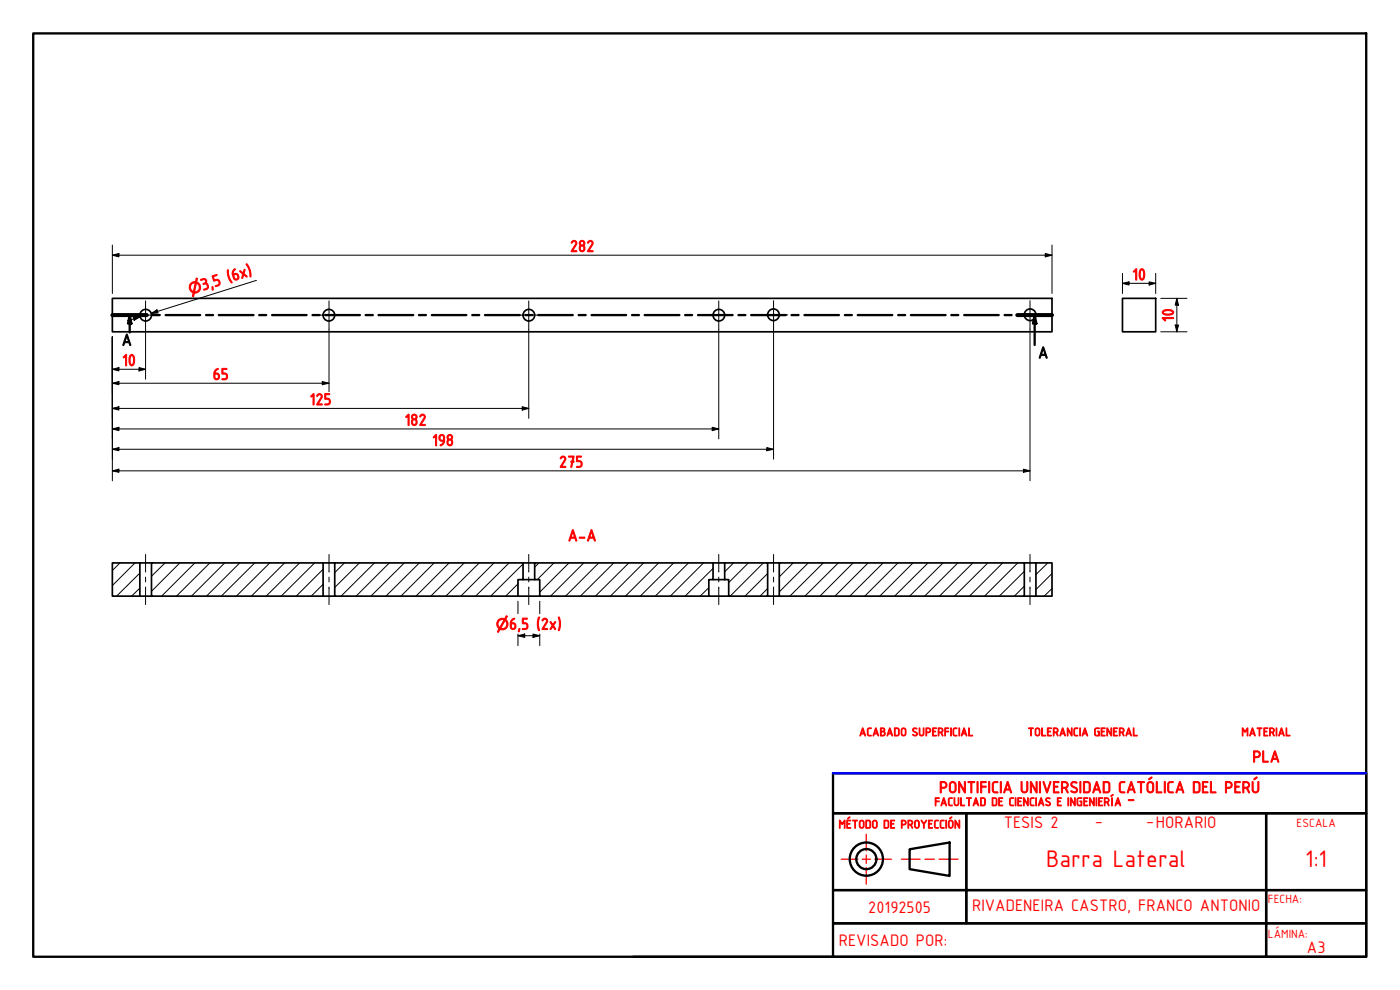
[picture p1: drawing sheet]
<svg xmlns="http://www.w3.org/2000/svg" width="420mm" height="297mm" viewBox="0 0 420 297" stroke-linecap="round" stroke-linejoin="round" font-family="sans-serif">
<!-- layer: Hatch (ISO) -->
<g fill="none" stroke="#000" stroke-width=".3">
<path d="M36 168.9l-2.3 2.3M40.5 168.9l-6.8 6.8M42 176.5l-2.5 2.4M42 171.9l-7 7M49.5 168.9l-4 4M54 168.9l-8.5 8.5M58.5 168.9l-10 10M63 168.9l-10 10M67.4 168.9l-9.9 10M71.9 168.9l-9.9 10M76.5 168.9l-10.1 10M81 168.9l-10.1 10"/>
<path d="M85.4 168.9l-10 10M89.9 168.9l-10 10M94.4 168.9l-10 10M97 175.3l-3.6 3.6M97 170.8l-8.1 8.1M103.4 168.9l-2.9 2.9M107.9 168.9l-7.4 7.4M112.4 168.9l-10 10M116.8 168.9l-9.9 10M121.3 168.9l-10 10M125.9 168.9l-10.1 10M130.3 168.9l-10 10"/>
<path d="M134.8 168.9l-10 10M139.3 168.9l-10 10M143.8 168.9l-10 10M148.3 168.9l-10 10M152.8 168.9l-10.1 10M155.4 175.2l-3.6 3.7M157 173.7l-.2 .2M157 169.2l-9.7 9.7M161.7 168.9l-1.2 1.3M166.2 168.9l-5 5M170.8 168.9l-8.8 8.8M175.2 168.9l-10 10"/>
<path d="M179.7 168.9l-10 10M184.2 168.9l-10 10M188.7 168.9l-10 10M193.2 168.9l-10 10M197.7 168.9l-10 10M202.2 168.9l-10 10M206.6 168.9l-9.9 10M211.1 168.9l-9.9 10M212.7 176.3l-2.6 2.6M214 170.5l-8.4 8.4M220.2 168.9l-2.7 2.7M224.6 168.9l-5.9 5.9"/>
<path d="M229.1 168.9l-10 10M230.4 176.6l-2.3 2.3M230.4 172.1l-6.8 6.8M238.1 168.9l-4.2 4.2M242.6 168.9l-8.7 8.7M247.1 168.9l-10.1 10M251.6 168.9l-10 10M256 168.9l-9.9 10M260.5 168.9l-9.9 10M265 168.9l-10 10M269.5 168.9l-10 10M274 168.9l-10 10"/>
<path d="M278.5 168.9l-10 10M283 168.9l-10 10M287.5 168.9l-10 10M292 168.9l-10.1 10M296.5 168.9l-10.1 10M300.9 168.9l-9.9 10M305.4 168.9l-9.9 10M307.4 175.9l-3 3M307.4 171.4l-7.5 7.5M314.5 168.9l-3.6 3.5M315.7 176.6l-2.3 2.3M315.7 172.1l-4.8 4.8"/>
</g>
<!-- layer: Visible (ISO) -->
<g fill="none" stroke="#000" stroke-width=".51">
<path d="M33.7 89.5h282v10.1h-282zM336.9 89.5h9.9v10.1h-9.9zM33.7 168.9h8.3v10h-8.3zM42 168.9h3.5M42 178.9h3.5M45.5 168.9h51.5v10h-51.5zM97 168.9h3.5M97 178.9h3.5M100.5 168.9h56.5v5h-1.6v5h-54.9zM155.4 178.9h6.6M157 168.9h3.5M157 173.9h3.5"/>
<path d="M160.5 168.9h53.5v5h-1.3v5h-50.7v-5h-1.5zM212.7 178.9h6M214 168.9h3.5M214 173.9h3.5M217.5 168.9h12.9v10h-11.7v-5h-1.2zM230.4 168.9h3.5M230.4 178.9h3.5M233.9 168.9h73.5v10h-73.5zM307.4 168.9h3.5M307.4 178.9h3.5M310.9 168.9h4.8v10h-4.8z"/>
<circle cx="43.7" cy="94.6" r="1.75"/>
<circle cx="98.7" cy="94.6" r="1.75"/>
<circle cx="158.7" cy="94.6" r="1.75"/>
<circle cx="215.7" cy="94.6" r="1.75"/>
<circle cx="232.1" cy="94.4" r="1.75"/>
<circle cx="309.1" cy="94.4" r="1.75"/>
</g>
<!-- layer: Section Line (ISO) -->
<g fill="none" stroke="#000" stroke-width=".7">
<path d="M33.7 94.5h10.4M38.9 94.5l.5 2.6h-1zM38.9 94.5v5.2M45.8 94.5h2.1M49.7 94.5h10.4M61.8 94.5h2.1M65.7 94.5h10.4M77.8 94.5h2.1M81.7 94.5h10.3M93.8 94.5h2.1M97.6 94.5h10.4M109.7 94.5h2.2"/>
<path d="M113.6 94.5h10.4M125.7 94.5h2.1M129.6 94.5h10.4M141.7 94.5h2.1M145.5 94.5h10.5M157.7 94.5h2.1M161.5 94.5h10.4M173.7 94.5h2.1M177.5 94.5h10.4M189.7 94.5h2.1M193.5 94.5h10.4M205.6 94.5h2.1"/>
<path d="M209.5 94.5h10.3M221.6 94.5h2.1M225.4 94.5h10.4M237.6 94.5h2M241.4 94.5h10.4M253.6 94.5h2.1M257.4 94.5h10.4M269.6 94.5h2.1M273.4 94.5h10.4M285.5 94.5h2.1M289.4 94.5h10.3M301.5 94.5h2.1"/>
<path d="M305.3 94.5h10.4M310.5 94.5l.5 2.6h-1zM310.5 94.5v9"/>
</g>
<path d="M33.7 94.5h10.4M305.3 94.5h10.4" fill="none" stroke="#000" stroke-width="1.2"/>
<g fill="#000">
<path d="M38.9 94.5l.5 2.6h-1z" fill-rule="evenodd"/>
<path d="M310.5 94.5l.5 2.6h-1z" fill-rule="evenodd"/>
</g>
<!-- layer: Border (ISO) -->
<g fill="none" stroke="#000" stroke-width=".7">
<path d="M10 10h400v277.1h-400zM250 232h160v12h-160zM250 244h40v23.1h-40zM273 254.8l12-2v10l-12-2zM290 244h90v23.1h-90zM380 244h30v23.1h-30zM250 277h130v10.1h-130zM250 267.1h40v9.9h-40zM290 267.1h90v9.9h30v-9.9h-30v9.9h-90zM380 277h30v10.1h-30zM190 287.1h60"/>
<circle cx="260" cy="257.8" r="5"/>
<circle cx="260" cy="257.8" r="3"/>
</g>
<path d="M252.5 257.8h5M258.8 257.8h2.4M260 250.3v5M260 256.5v2.6M262.5 257.8h5M270.5 257.8h5.7M277.6 257.8h2.8M281.8 257.8h5.7M260 260.3v5" fill="none" stroke="#f00" stroke-width=".38"/>
<!-- layer: Dimension (ISO) -->
<g fill="none" stroke="#000" stroke-width=".3">
<path d="M33.7 76.6l2-.5v1zM33.7 73.5v14.6M33.7 76.6h282M313.7 76.1l2 .5-2 .5zM315.7 73.5v14.6M40 95.2l2-.2-1.7 1.1zM42 95l-3.8 1.3M43.7 98.8v15M45.4 94l1.7-1.1 .3 1zM77 84.1l-31.6 9.9 1.9-.5M98.7 98.8v18.7M158.7 98.8v26.7"/>
<path d="M215.7 98.8v32.9M232.2 98.7v39.1M309.1 98.7v45.6M336.9 85l1.9-.4v.9zM336.9 85h9.9M336.9 82v6.1M344.9 84.6l1.9 .4-1.9 .5zM346.8 82v6.1M348.4 89.5h7.8M348.4 99.6h7.8M352.7 97.5h1l-.5 2.1zM353.2 89.5l.5 2.1h-1z"/>
<path d="M353.2 89.5v10.1M33.7 110.8l2-.5v1zM33.7 115l2-.5v.9zM33.7 110.8h10M33.7 101.1v43.2M33.7 115h65M41.7 110.3l2 .5-2 .5zM96.7 114.5l2 .5-2 .4zM33.7 122.5l2-.5v1zM33.7 128.7l2-.5v1zM33.7 134.8l2-.5v.9zM33.7 122.5h125"/>
<path d="M33.7 128.7h182M33.7 134.8h198.5M156.7 122l2 .5-2 .5zM213.7 128.2l2 .5-2 .5zM230.1 134.3l2.1 .5-2.1 .4zM33.7 141.3l2-.5v.9zM33.7 141.3h275.4M307.1 140.8l2 .5-2 .4zM155.4 190.7l2.1-.5v1zM155.4 190.7h6.6M155.4 180.4v3.7M155.4 190.2v3.5"/>
<path d="M160 190.2l2 .5-2 .5zM162 180.4v3.7M162 190.2v3.5"/>
</g>
<g fill="#000">
<path d="M33.7 76.6l2-.5v1z" fill-rule="evenodd"/>
<path d="M313.7 76.1l2 .5-2 .5z" fill-rule="evenodd"/>
<path d="M40 95.2l2-.2-1.7 1.1z" fill-rule="evenodd"/>
<path d="M45.4 94l1.7-1.1 .3 1z" fill-rule="evenodd"/>
<path d="M336.9 85l1.9-.4v.9z" fill-rule="evenodd"/>
<path d="M344.9 84.6l1.9 .4-1.9 .5z" fill-rule="evenodd"/>
<path d="M352.7 97.5h1l-.5 2.1z" fill-rule="evenodd"/>
<path d="M353.2 89.5l.5 2.1h-1z" fill-rule="evenodd"/>
<path d="M33.7 110.8l2-.5v1z" fill-rule="evenodd"/>
<path d="M33.7 115l2-.5v.9z" fill-rule="evenodd"/>
<path d="M41.7 110.3l2 .5-2 .5z" fill-rule="evenodd"/>
<path d="M96.7 114.5l2 .5-2 .4z" fill-rule="evenodd"/>
<path d="M33.7 122.5l2-.5v1z" fill-rule="evenodd"/>
<path d="M33.7 128.7l2-.5v1z" fill-rule="evenodd"/>
<path d="M33.7 134.8l2-.5v.9z" fill-rule="evenodd"/>
<path d="M156.7 122l2 .5-2 .5z" fill-rule="evenodd"/>
<path d="M213.7 128.2l2 .5-2 .5z" fill-rule="evenodd"/>
<path d="M230.1 134.3l2.1 .5-2.1 .4z" fill-rule="evenodd"/>
<path d="M33.7 141.3l2-.5v.9z" fill-rule="evenodd"/>
<path d="M307.1 140.8l2 .5-2 .4z" fill-rule="evenodd"/>
<path d="M155.4 190.7l2.1-.5v1z" fill-rule="evenodd"/>
<path d="M160 190.2l2 .5-2 .5z" fill-rule="evenodd"/>
</g>
<!-- layer: Border (ISO) -->
<path d="M250 232h160" fill="none" stroke="#00f" stroke-width=".7"/>
<!-- layer: Centerline (ISO) -->
<g fill="none" stroke="#000" stroke-width=".3">
<path d="M43.7 166.4v5.2M43.7 173.2v1.4M43.7 176.1v5.3M98.7 166.4v5.2M98.7 173.2v1.4M98.7 176.1v5.3M158.7 166.4v5.2M158.7 173.2v1.4M158.7 176.1v5.3M215.7 166.4v5.2M215.7 173.2v1.4M215.7 176.1v5.3"/>
<path d="M232.2 166.4v5.2M232.2 173.2v1.4M232.2 176.1v5.3M309.1 166.4v5.2M309.1 173.2v1.4M309.1 176.1v5.3"/>
</g>
<!-- layer: Center Mark (ISO) -->
<path d="M39.5 94.5h8.4M43.7 90.3v8.5M94.5 94.5h8.5M98.7 90.3v8.5M154.5 94.5h8.4M158.7 90.3v8.5M211.5 94.5h8.5M215.7 90.3v8.5M227.9 94.5h8.5M232.2 90.2v8.5M304.9 94.5h8.5M309.1 90.2v8.5" fill="none" stroke="#000" stroke-width=".3"/>
<g font-size="7.7" fill="#f00">
<text x="314" y="260.3">Barra Lateral</text>
<text x="391.7" y="260.3">1:1</text>
</g>
<g font-size="5.4" fill="#f00">
<text x="301.3" y="248.5">TESIS 2</text>
<text x="328.5" y="247.8">-</text>
<text x="344" y="247.8">-HORARIO</text>
<text x="260.5" y="273.8">20192505</text>
<text x="291.7" y="273.4">RIVADENEIRA CASTRO, FRANCO ANTONIO</text>
<text x="251.7" y="283.8">REVISADO POR:</text>
<text x="392.2" y="286.1">A3</text>
</g>
<g font-size="5.3" fill="#f00">
<text x="171.1" y="75.6">282</text>
<text x="60.8" y="87.2" transform="rotate(-17 60.8 87.2)">3,5 (6x)</text>
<text x="339.8" y="84.1">10</text>
<text x="352.2" y="96.6" transform="rotate(-90 352.2 96.6)">10</text>
<text x="36.6" y="109.8">10</text>
<text x="63.8" y="114">65</text>
<text x="92.9" y="121.5">125</text>
<text x="121.4" y="127.7">182</text>
<text x="129.7" y="133.8">198</text>
<text x="167.8" y="140.3">275</text>
<text x="170.4" y="162.4">A-A</text>
<text x="152.8" y="188.9">6,5 (2x)</text>
<text x="375.9" y="228.7">PLA</text>
<text x="281.8" y="237.9">PONTIFICIA UNIVERSIDAD CATÓLICA DEL PERÚ</text>
<text x="338.3" y="241.1">-</text>
</g>
<g font-size="5.3">
<text x="36.5" y="103.7">A</text>
<text x="311.5" y="107.5">A</text>
</g>
<g font-size="4.5" fill="#f00">
<text x="57.1" y="88.4" transform="rotate(-17 57.1 88.4)">⌀</text>
<text x="148.8" y="188.9">⌀</text>
</g>
<g font-size="3.9" fill="#f00">
<text x="389.1" y="248">ESCALA</text>
<text x="380.5" y="271.1">FECHA:</text>
<text x="380.5" y="281.5">LÁMINA:</text>
</g>
<g font-size="3.8" fill="#f00">
<text x="257.8" y="220.8">ACABADO SUPERFICIAL</text>
<text x="308.4" y="220.8">TOLERANCIA GENERAL</text>
<text x="372.6" y="220.8">MATERIAL</text>
<text x="280.4" y="241.8">FACULTAD DE CIENCIAS E INGENIERÍA</text>
<text x="251.7" y="248.5">MÉTODO DE PROYECCIÓN</text>
</g>
</svg>
